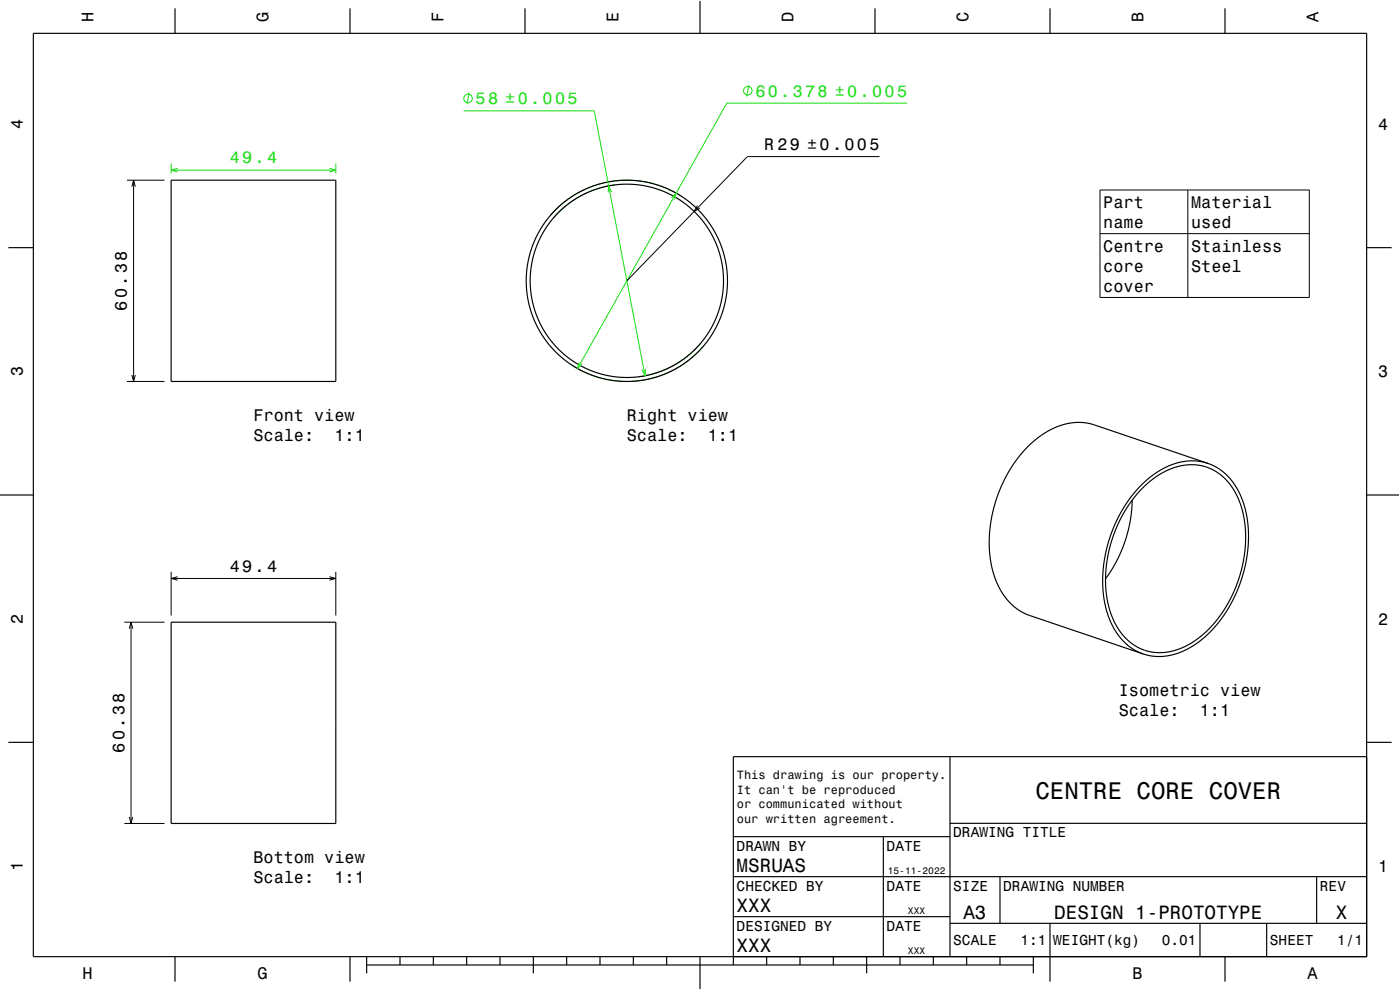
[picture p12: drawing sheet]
<svg xmlns="http://www.w3.org/2000/svg" width="420mm" height="297mm" viewBox="0 0 420 297" stroke-linecap="round" stroke-linejoin="round" font-family="sans-serif">
<g fill="none" stroke="#16de12" stroke-width=".3">
<path d="M139.1 33.3h39.2l15.2 79.4M140.8 27.8l-.7 3.5M224.7 25.4l-.7 3.6M272.1 30.9h-54.1l-44.8 79.7M51.3 49v3.1M51.3 51h49.4M53.3 50.5l-2 .5 2 .6M98.8 50.5l1.9 .5-1.9 .6M100.7 49v3.1M183.5 57.6l-.9-1.8-.1 2M184.6 55.5l-5.4 1.1-4.8 2.1-4.4 2.9-3.9 3.7M201.5 59.4l1.4-1.5-.5 2"/>
<path d="M204.6 59l-4.7-2.5-5.4-1.7-5.2-.7-5.8 .3-5.1 1.2-5 2.2-4.3 3-4 3.8M173.7 108.6l-.5 2 1.4-1.5M193.7 110.7l-.2 2-.9-1.8M210 103.2l-3.9 3.7-4.4 2.9-5 2.1-5.2 1.1M211 103.9l-4 3.8-4.1 2.8-4.8 2.2-5.5 1.4-5.5 .3-5.5-.7-5.4-1.7-4.7-2.5"/>
<circle cx="140.4" cy="29.5" r="1.28"/>
<circle cx="224.3" cy="27.2" r="1.28"/>
</g>
<g fill="none" stroke="#000" stroke-width=".3">
<path d="M38.1 54.1h11.2M39.6 56l.5-1.9 .5 1.9M40.1 54.1v60.3M263.8 47h-39.6l-36.1 37.3M330 57h62.8v32.2h-62.8zM356.3 57v32.2M209.2 61.7l-.9 1.7 1.7-1M330 70.1h62.8M38.1 114.4h11.2M39.6 112.5l.5 1.9 .5-1.9M51.3 171.5v13.2M51.3 173.5h49.4"/>
<path d="M53.3 173l-2 .5 2 .6M98.8 173l1.9 .5-1.9 .6M100.7 171.5v13.2M37.3 186.7h12M38.8 188.6l.5-1.9 .5 1.9M39.3 186.7v60.3M37.3 247h12M38.8 245.1l.5 1.9 .5-1.9"/>
</g>
<g fill="none" stroke="#000" stroke-width=".35">
<path d="M10 10h400v277h-400zM52.5 2.5v7.5M105 2.5v7.5M157.5 2.5v7.5M210 0v10M262.5 2.5v7.5M315 2.5v7.5M367.5 2.5v7.5M51.3 54.1h49.4v60.3h-49.4zM2.5 74.3h7.5M410 74.3h7.5M362.4 139l1.9 .8 1.8 1.1 3.1 3 2.5 3.7 1.7 4.6 1 5.2 .1 5.7-.7 5.5-1.4 5.3-2 5.1-3.1 5.3-3.5 4.5-3.9 3.6-3.9 2.4-4.5 1.7-4.3 .5-2.2-.3-2-.5"/>
<path d="M362.4 139l-4.1-.7-4.3 .4-4.3 1.5-4.2 2.6-3.8 3.4-3.5 4.4-2.8 4.8-2.4 5.8-1.4 5.3-.8 6 .2 5.4 1 5.2 1.7 4.5 2.5 3.8 3.1 2.9 3.7 1.9M362.4 139l-34.7-11.7-3.3-.6-3.3 .2-3.5 .9-3.2 1.5-3.3 2.2-3.1 2.8-2.9 3.4-2.5 3.8-2 4-1.7 4.1-1.1 4.1-.8 4.9-.2 4.3 .2 4.2 .8 3.9 1.2 3.8 1.7 3.1 2.1 2.7 2.5 2.2 3 1.6 34.7 11.8M0 148.5h10M339.7 150l-.7 6.6-1.6 6-2.5 5.9-3.2 5.1M342.6 146.6l2.5-2.3 2.2-1.6 2.3-1.3 2.4-1 2.5-.7 2.5-.3 2.3 .1 2.4 .5 2.1 .9 2.1 1.3 1.7 1.5 1.6 1.8 1.4 2.3 1.2 2.6 .9 2.8 .6 2.8 .4 6.2-.8 6.8-2 6.7-2.9 6-3.6 5.1-2.2 2.3-2.3 2.1-2.4 1.7-2.3 1.2-2.6 1-2.5 .5-3.4 .2-3-.6-2.9-1.3-2.5-1.9-2.1-2.3-1.9-3.2-1.4-3.6-.8-3.7-.4-4.6 .1-4.3 .7-4.3 1.1-4.1 1.7-4.4 2.2-4.2 2.4-3.6zM410 148.5h10M51.3 186.7h49.4v60.3h-49.4zM2.5 222.7h7.5M285 227v60M410 222.7h7.5M410 227h-190v62.5M220 251h65"/>
<path d="M265 251v36M285 247h125M220 275h65M220 263h190M285 277h125M300 263v14M315 277v17.5M360 277v10M380 277v10M395 263v14M52.5 287v7.5M105 287v7.5"/>
<path d="M110 289.5h200M110 287v5M120 287v2.5M130 287v2.5M140 287v2.5M150 287v2.5M160 287v5M170 287v2.5M180 287v2.5M190 287v2.5M200 287v2.5M210 287v10"/>
<path d="M230 287v2.5M240 287v2.5M250 287v2.5M260 287v5M270 287v2.5M280 287v2.5M290 287v2.5M300 287v2.5M310 287v5M367.5 287v7.5"/>
<circle cx="188.1" cy="84.2" r="30.2"/>
<circle cx="188.1" cy="84.2" r="29"/>
</g>
<path d="M0 0h420v297h-420" fill="none" stroke="#fff" stroke-width=".3"/>
<text font-size="7.2" x="310.6" y="239.6">CENTRE CORE COVER</text>
<g font-size="5.8">
<text x="221" y="261.6">MSRUAS</text>
<text x="221" y="273.6">XXX</text>
<text x="289" y="275.6">A3</text>
<text x="316.3" y="275.6">DESIGN 1-PROTOTYPE</text>
<text x="400.8" y="275.6">X</text>
<text x="221" y="285.6">XXX</text>
</g>
<g font-size="5">
<text x="28.1" y="6.5" transform="rotate(-90 28.1 6.5)">H</text>
<text x="80.6" y="6.5" transform="rotate(-90 80.6 6.5)">G</text>
<text x="133.1" y="6.5" transform="rotate(-90 133.1 6.5)">F</text>
<text x="185.6" y="6.5" transform="rotate(-90 185.6 6.5)">E</text>
<text x="238.1" y="6.5" transform="rotate(-90 238.1 6.5)">D</text>
<text x="290.6" y="6.5" transform="rotate(-90 290.6 6.5)">C</text>
<text x="343.1" y="6.5" transform="rotate(-90 343.1 6.5)">B</text>
<text x="395.6" y="6.5" transform="rotate(-90 395.6 6.5)">A</text>
<text x="6.8" y="38.7" transform="rotate(-90 6.8 38.7)">4</text>
<text x="413.5" y="39">4</text>
<text x="229.2" y="45">R 29 ±0.005</text>
<text x="331" y="62.4">Part</text>
<text x="357.3" y="62.4">Material</text>
<text x="331" y="68.4">name</text>
<text x="357.3" y="68.4">used</text>
<text x="331" y="75.5">Centre</text>
<text x="357.3" y="75.5">Stainless</text>
<text x="331" y="81.5">core</text>
<text x="357.3" y="81.5">Steel</text>
<text x="331" y="87.5">cover</text>
<text x="38.1" y="93.2" transform="rotate(-90 38.1 93.2)">60.38</text>
<text x="6.8" y="112.9" transform="rotate(-90 6.8 112.9)">3</text>
<text x="413.5" y="113.2">3</text>
<text x="76" y="126.3">Front view</text>
<text x="188.1" y="126.3">Right view</text>
<text x="76" y="132.3">Scale:</text>
<text x="100.3" y="132.3">1:1</text>
<text x="188.1" y="132.3">Scale:</text>
<text x="212.3" y="132.3">1:1</text>
<text x="68.9" y="171.5">49.4</text>
<text x="6.8" y="187.1" transform="rotate(-90 6.8 187.1)">2</text>
<text x="413.5" y="187.4">2</text>
<text x="335.7" y="208.8">Isometric view</text>
<text x="335.7" y="214.9">Scale:</text>
<text x="359.9" y="214.9">1:1</text>
<text x="37.3" y="225.8" transform="rotate(-90 37.3 225.8)">60.38</text>
<text x="6.8" y="261.3" transform="rotate(-90 6.8 261.3)">1</text>
<text x="76" y="258.9">Bottom view</text>
<text x="413.5" y="261.6">1</text>
<text x="76" y="264.9">Scale:</text>
<text x="100.3" y="264.9">1:1</text>
<text x="24.7" y="293.8">H</text>
<text x="77.2" y="293.8">G</text>
<text x="339.7" y="293.8">B</text>
<text x="392.2" y="293.8">A</text>
</g>
<g font-size="5" fill="#16de12">
<text x="226.6" y="29">60.378 ±0.005</text>
<text x="142.7" y="31.3">58 ±0.005</text>
<text x="68.9" y="49">49.4</text>
</g>
<g font-size="4.3">
<text x="286" y="251.2">DRAWING TITLE</text>
<text x="221" y="255.2">DRAWN BY</text>
<text x="266" y="255.2">DATE</text>
<text x="221" y="267.2">CHECKED BY</text>
<text x="266" y="267.2">DATE</text>
<text x="286" y="267.2">SIZE</text>
<text x="301" y="267.2">DRAWING NUMBER</text>
<text x="396" y="267.2">REV</text>
<text x="221" y="279.2">DESIGNED BY</text>
<text x="266" y="279.2">DATE</text>
<text x="286" y="283.6">SCALE</text>
<text x="306.2" y="283.6">1:1</text>
<text x="316" y="283.6">WEIGHT(kg)</text>
<text x="348.6" y="283.6">0.01</text>
<text x="381" y="283.6">SHEET</text>
<text x="401.2" y="283.6">1/1</text>
</g>
<g font-size="3.6">
<text x="221.1" y="233.8">This drawing is our property.</text>
<text x="221.1" y="238.1">It can't be reproduced</text>
<text x="221.1" y="242.5">or communicated without</text>
<text x="221.1" y="246.8">our written agreement.</text>
</g>
<g font-size="2.9">
<text x="266.3" y="262.3">15-11-2022</text>
<text x="272.4" y="274.3">XXX</text>
<text x="272.4" y="286.3">XXX</text>
</g>
</svg>
